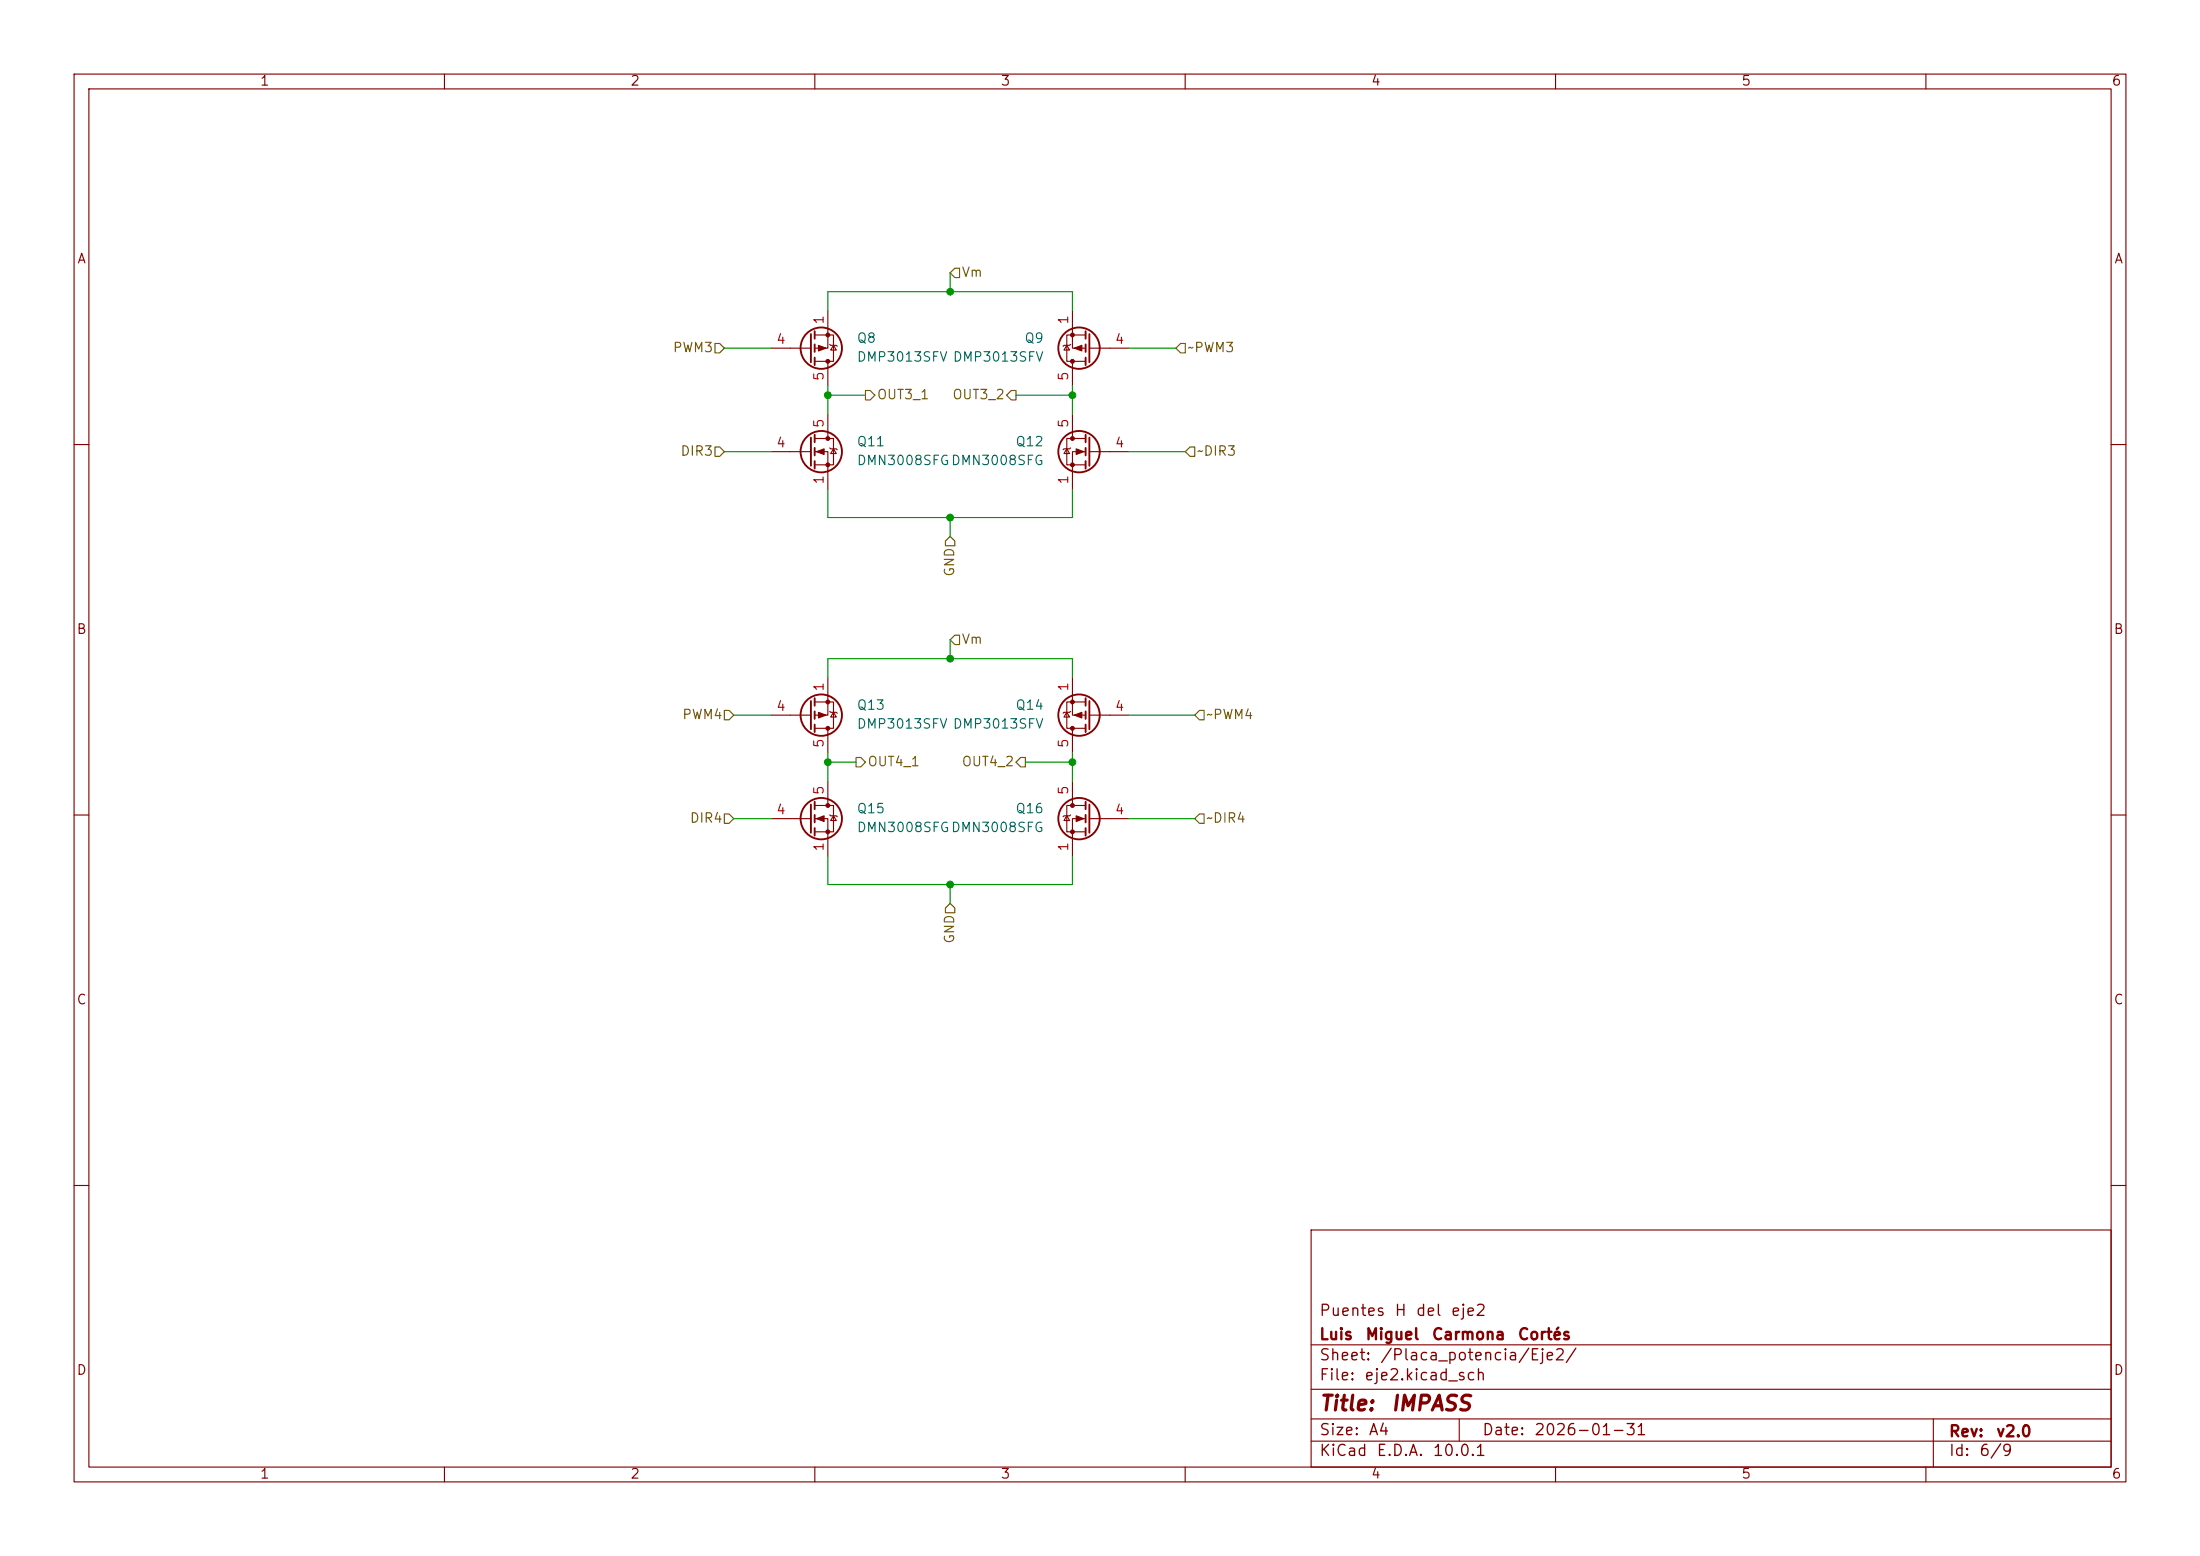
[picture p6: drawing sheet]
<svg xmlns="http://www.w3.org/2000/svg" width="297mm" height="210mm" viewBox="0 0 297 210" stroke-linecap="round" stroke-linejoin="round" font-family="sans-serif">
<g fill="none" stroke="#840000" stroke-width=".15">
<path d="M10 10h277v190h-277zM12 12h273v186h-273zM60 10v2M110 10v2M160 10v2M210 10v2M260 10v2M104.1 47h5.4M110 45.2h2.5v3.6h-2.5M110 59.2h2.5v3.5h-2.5M111.8 41.9v5.1h-1.8M111.8 48.8v3.3"/>
<path d="M111.8 55.9v3.3M112 46.5l.1 .1h.8l.1 .1M112.5 46.6l.4 .6h-.8zM144 46.6l.4 .6h-.8zM144.5 46.5l-.1 .1h-.8l-.1 .1M144.8 41.9v5.1h1.8M144.8 48.8v3.3M144.8 55.9v3.3M146.6 59.2h-2.6v3.5h2.6M146.6 45.2h-2.6v3.6h2.6M147.1 47h5.3M10 60h2"/>
<path d="M104.1 61h5.4M110 61h1.8v5M112 60.5l.1 .1h.8l.1 .1M112.5 60.6l.4 .6h-.8zM144 60.6l.4 .6h-.8zM144.5 60.5l-.1 .1h-.8l-.1 .1M146.6 61h-1.8v5M147.1 61h5.3M285 60h2M104.1 96.5h5.4M110 94.7h2.5v3.6h-2.5M111.8 91.4v5.1h-1.8"/>
<path d="M111.8 98.3v3.3M112 96l.1 .1h.8l.1 .2M112.5 96.1l.4 .7h-.8zM144 96.1l.4 .7h-.8zM144.5 96l-.1 .1h-.8l-.1 .2M144.8 91.4v5.1h1.8M144.8 98.3v3.3M146.6 94.7h-2.6v3.6h2.6M147.1 96.5h5.3M10 110h2M104.1 110.5h5.4M110 108.7h2.5v3.6h-2.5"/>
<path d="M110 110.5h1.8v5.1M111.8 105.4v3.3M112 110l.1 .1h.8l.1 .1M112.5 110.1l.4 .6h-.8zM144 110.1l.4 .6h-.8zM144.5 110l-.1 .1h-.8l-.1 .1M144.8 105.4v3.3M146.6 108.7h-2.6v3.6h2.6M146.6 110.5h-1.8v5.1M147.1 110.5h5.3M285 110h2M10 160h2"/>
<path d="M177 166h108v32h-108zM285 160h2M60 198v2M110 198v2M160 198v2M177 194.5h108M177 191.5h108M177 187.5h108M177 181.5h108M197 191.5v3M210 198v2M260 198v2"/>
<path d="M261 191.5v6.5"/>
</g>
<g fill="none" stroke="#840000" stroke-width=".25">
<path d="M109.5 45.1v3.8M109.5 59.1v3.8M110 44.7v1M110 46.5v1M110 48.3v1M110 58.7v1M146.6 44.7v1M146.6 46.5v1M146.6 48.3v1M146.6 58.7v1M147.1 45.1v3.8M147.1 59.1v3.8"/>
<path d="M110 60.5v1M110 62.2v1M146.6 60.5v1M146.6 62.2v1M109.5 94.6v3.8M110 94.2v1.1M110 96v1M110 97.8v1M146.6 94.2v1.1M146.6 96v1M146.6 97.8v1M147.1 94.6v3.8"/>
<path d="M109.5 108.6v3.8M110 108.2v1M110 110v1M110 111.8v1M146.6 108.2v1M146.6 110v1M146.6 111.8v1M147.1 108.6v3.8"/>
<circle cx="110.9" cy="47" r="2.79"/>
<circle cx="145.7" cy="47" r="2.79"/>
<circle cx="110.9" cy="61" r="2.79"/>
<circle cx="145.7" cy="61" r="2.79"/>
<circle cx="110.9" cy="96.5" r="2.79"/>
<circle cx="145.7" cy="96.5" r="2.79"/>
<circle cx="110.9" cy="110.5" r="2.79"/>
<circle cx="145.7" cy="110.5" r="2.79"/>
</g>
<g fill="#840000" stroke="#840000" stroke-width=".15">
<path d="M110.2 110.5l1.1-.4v.8z"/>
<path d="M110.5 96.1l1 .4-1 .4z"/>
<path d="M145.3 110.1l1 .4-1 .4z"/>
<path d="M145 96.5l1-.4v.8z"/>
<path d="M110.5 46.6l1 .4-1 .4z"/>
<path d="M145.3 60.6l1 .4-1 .3z"/>
<path d="M110.2 61l1.1-.4v.7z"/>
<path d="M145 47l1-.4v.8z"/>
<circle cx="111.8" cy="108.7" r=".25"/>
<circle cx="111.8" cy="112.3" r=".25"/>
<circle cx="111.8" cy="98.3" r=".25"/>
<circle cx="111.8" cy="94.7" r=".25"/>
<circle cx="144.8" cy="108.7" r=".25"/>
<circle cx="144.8" cy="112.3" r=".25"/>
<circle cx="144.8" cy="98.3" r=".25"/>
<circle cx="144.8" cy="94.7" r=".25"/>
<circle cx="111.8" cy="48.8" r=".25"/>
<circle cx="111.8" cy="45.2" r=".25"/>
<circle cx="144.8" cy="59.2" r=".25"/>
<circle cx="144.8" cy="62.7" r=".25"/>
<circle cx="111.8" cy="59.2" r=".25"/>
<circle cx="111.8" cy="62.7" r=".25"/>
<circle cx="144.8" cy="48.8" r=".25"/>
<circle cx="144.8" cy="45.2" r=".25"/>
</g>
<g fill="none" stroke="#725600" stroke-width=".15">
<path d="M128.9 36.2h.6v1.3h-.6l-.6-.7zM96.5 46.4h.7l.6 .6-.6 .6h-.7zM116.8 52.7h.7l.6 .6-.6 .7h-.7zM136.5 52.7h.7v1.3h-.7l-.6-.7zM159.4 46.4h.6v1.2h-.6l-.7-.6zM96.5 60.3h.7l.6 .7-.6 .6h-.7zM128.3 72.4l.6 .6v.7h-1.3v-.7zM160.7 60.3h.6v1.3h-.6l-.7-.6zM97.8 95.9h.6l.7 .6-.7 .7h-.6zM128.9 85.7h.6v1.3h-.6l-.6-.6zM161.9 95.9h.7v1.3h-.7l-.6-.7zM97.8 109.9h.6l.7 .6-.7 .6h-.6z"/>
<path d="M115.6 102.2h.6l.6 .7-.6 .6h-.6zM137.2 102.9l.6-.7h.6v1.3h-.6zM161.9 109.9h.7v1.2h-.7l-.6-.6zM128.3 121.9l.6 .7v.6h-1.3v-.6z"/>
</g>
<g fill="none" stroke="#009600" stroke-width=".15">
<path d="M128.3 36.8v2.6M97.8 47h6.3M111.8 41.9v-2.5h33v2.5M111.8 52.1v3.8M111.8 53.3h5M137.2 53.3h7.6M144.8 52.1v3.8M152.4 47h6.3M97.8 61h6.3M111.8 66v3.9h33v-3.9M128.3 69.9v2.5M152.4 61h7.6"/>
<path d="M99.1 96.5h5M111.8 91.4v-2.5h33v2.5M128.3 86.4v2.5M152.4 96.5h8.9M99.1 110.5h5M111.8 102.9h3.8M111.8 115.6v3.8h33v-3.8M111.8 101.6v3.8M128.3 119.4v2.5M138.4 102.9h6.4M144.8 101.6v3.8M152.4 110.5h8.9"/>
</g>
<g fill="#009600" stroke="#009600" stroke-width=".14">
<circle cx="111.8" cy="102.9" r=".46"/>
<circle cx="144.8" cy="102.9" r=".46"/>
<circle cx="128.3" cy="119.4" r=".46"/>
<circle cx="128.3" cy="88.9" r=".46"/>
<circle cx="111.8" cy="53.3" r=".46"/>
<circle cx="144.8" cy="53.3" r=".46"/>
<circle cx="128.3" cy="69.9" r=".46"/>
<circle cx="128.3" cy="39.4" r=".46"/>
</g>
<g font-size="2" fill="#840000">
<text x="178" y="190.9">Title:</text>
<text x="187.7" y="190.9">IMPASS</text>
</g>
<g font-size="1.5" fill="#840000">
<text x="178" y="178">Puentes</text>
<text x="188.2" y="178">H</text>
<text x="191" y="178">del</text>
<text x="195.8" y="178">eje2</text>
<text x="178" y="184">Sheet:</text>
<text x="178" y="181.2">Luis</text>
<text x="184.2" y="181.2">Miguel</text>
<text x="186.2" y="184">/Placa_potencia/Eje2/</text>
<text x="193.2" y="181.2">Carmona</text>
<text x="204.8" y="181.2">Cortés</text>
<text x="178" y="186.7">File:</text>
<text x="184.1" y="186.7">eje2.kicad_sch</text>
<text x="178" y="196.9">KiCad</text>
<text x="178" y="194.1">Size:</text>
<text x="184.7" y="194.1">A4</text>
<text x="185.7" y="196.9">E.D.A.</text>
<text x="193.3" y="196.9">10.0.1</text>
<text x="200" y="194.1">Date:</text>
<text x="207" y="194.1">2026-01-31</text>
<text x="263" y="194.3">Rev:</text>
<text x="263" y="196.9">Id:</text>
<text x="267.1" y="196.9">6/9</text>
<text x="269.4" y="194.3">v2.0</text>
</g>
<g font-size="1.3" fill="#840000">
<text x="35" y="11.9">1</text>
<text x="85" y="11.9">2</text>
<text x="135" y="11.9">3</text>
<text x="185" y="11.9">4</text>
<text x="235" y="11.9">5</text>
<text x="285" y="11.9">6</text>
<text x="10.3" y="35.9">A</text>
<text x="285.3" y="35.9">A</text>
<text x="10.3" y="85.9">B</text>
<text x="285.3" y="85.9">B</text>
<text x="10.3" y="135.9">C</text>
<text x="285.3" y="135.9">C</text>
<text x="10.3" y="185.9">D</text>
<text x="285.3" y="185.9">D</text>
<text x="35" y="199.9">1</text>
<text x="85" y="199.9">2</text>
<text x="135" y="199.9">3</text>
<text x="185" y="199.9">4</text>
<text x="235" y="199.9">5</text>
<text x="285" y="199.9">6</text>
</g>
<g font-size="1.3" fill="#725600">
<text x="129.7" y="37.7">Vm</text>
<text x="90.7" y="47.9">PWM3</text>
<text x="160.2" y="47.9">~PWM3</text>
<text x="118.3" y="54.2">OUT3_1</text>
<text x="128.5" y="54.2">OUT3_2</text>
<text x="91.8" y="61.8">DIR3</text>
<text x="161.5" y="61.8">~DIR3</text>
<text x="129.1" y="77.9" transform="rotate(-90 129.1 77.9)">GND</text>
<text x="129.7" y="87.2">Vm</text>
<text x="92" y="97.4">PWM4</text>
<text x="162.8" y="97.4">~PWM4</text>
<text x="117" y="103.7">OUT4_1</text>
<text x="129.8" y="103.7">OUT4_2</text>
<text x="93" y="111.4">DIR4</text>
<text x="162.8" y="111.4">~DIR4</text>
<text x="129.1" y="127.5" transform="rotate(-90 129.1 127.5)">GND</text>
</g>
<g font-size="1.3" fill="#a90000">
<text x="104.7" y="46.7">4</text>
<text x="111.5" y="43.9" transform="rotate(-90 111.5 43.9)">1</text>
<text x="144.5" y="43.9" transform="rotate(-90 144.5 43.9)">1</text>
<text x="150.4" y="46.7">4</text>
<text x="111.5" y="51.5" transform="rotate(-90 111.5 51.5)">5</text>
<text x="144.5" y="51.5" transform="rotate(-90 144.5 51.5)">5</text>
<text x="111.5" y="57.9" transform="rotate(-90 111.5 57.9)">5</text>
<text x="144.5" y="57.9" transform="rotate(-90 144.5 57.9)">5</text>
<text x="104.7" y="60.7">4</text>
<text x="111.5" y="65.5" transform="rotate(-90 111.5 65.5)">1</text>
<text x="144.5" y="65.5" transform="rotate(-90 144.5 65.5)">1</text>
<text x="150.4" y="60.7">4</text>
<text x="111.5" y="93.4" transform="rotate(-90 111.5 93.4)">1</text>
<text x="144.5" y="93.4" transform="rotate(-90 144.5 93.4)">1</text>
<text x="104.7" y="96.3">4</text>
<text x="111.5" y="101" transform="rotate(-90 111.5 101)">5</text>
<text x="144.5" y="101" transform="rotate(-90 144.5 101)">5</text>
<text x="150.4" y="96.3">4</text>
<text x="111.5" y="107.4" transform="rotate(-90 111.5 107.4)">5</text>
<text x="144.5" y="107.4" transform="rotate(-90 144.5 107.4)">5</text>
<text x="104.7" y="110.2">4</text>
<text x="150.4" y="110.2">4</text>
<text x="111.5" y="115" transform="rotate(-90 111.5 115)">1</text>
<text x="144.5" y="115" transform="rotate(-90 144.5 115)">1</text>
</g>
<g font-size="1.3" fill="#006464">
<text x="115.6" y="46.6">Q8</text>
<text x="138.2" y="46.6">Q9</text>
<text x="115.6" y="49.1">DMP3013SFV DMP3013SFV</text>
<text x="115.6" y="60.6">Q11</text>
<text x="115.6" y="63.1">DMN3008SFGDMN3008SFG</text>
<text x="137" y="60.6">Q12</text>
<text x="115.6" y="96.1">Q13</text>
<text x="115.6" y="98.7">DMP3013SFV DMP3013SFV</text>
<text x="137" y="96.1">Q14</text>
<text x="115.6" y="110.1">Q15</text>
<text x="115.6" y="112.6">DMN3008SFGDMN3008SFG</text>
<text x="137" y="110.1">Q16</text>
</g>
</svg>
